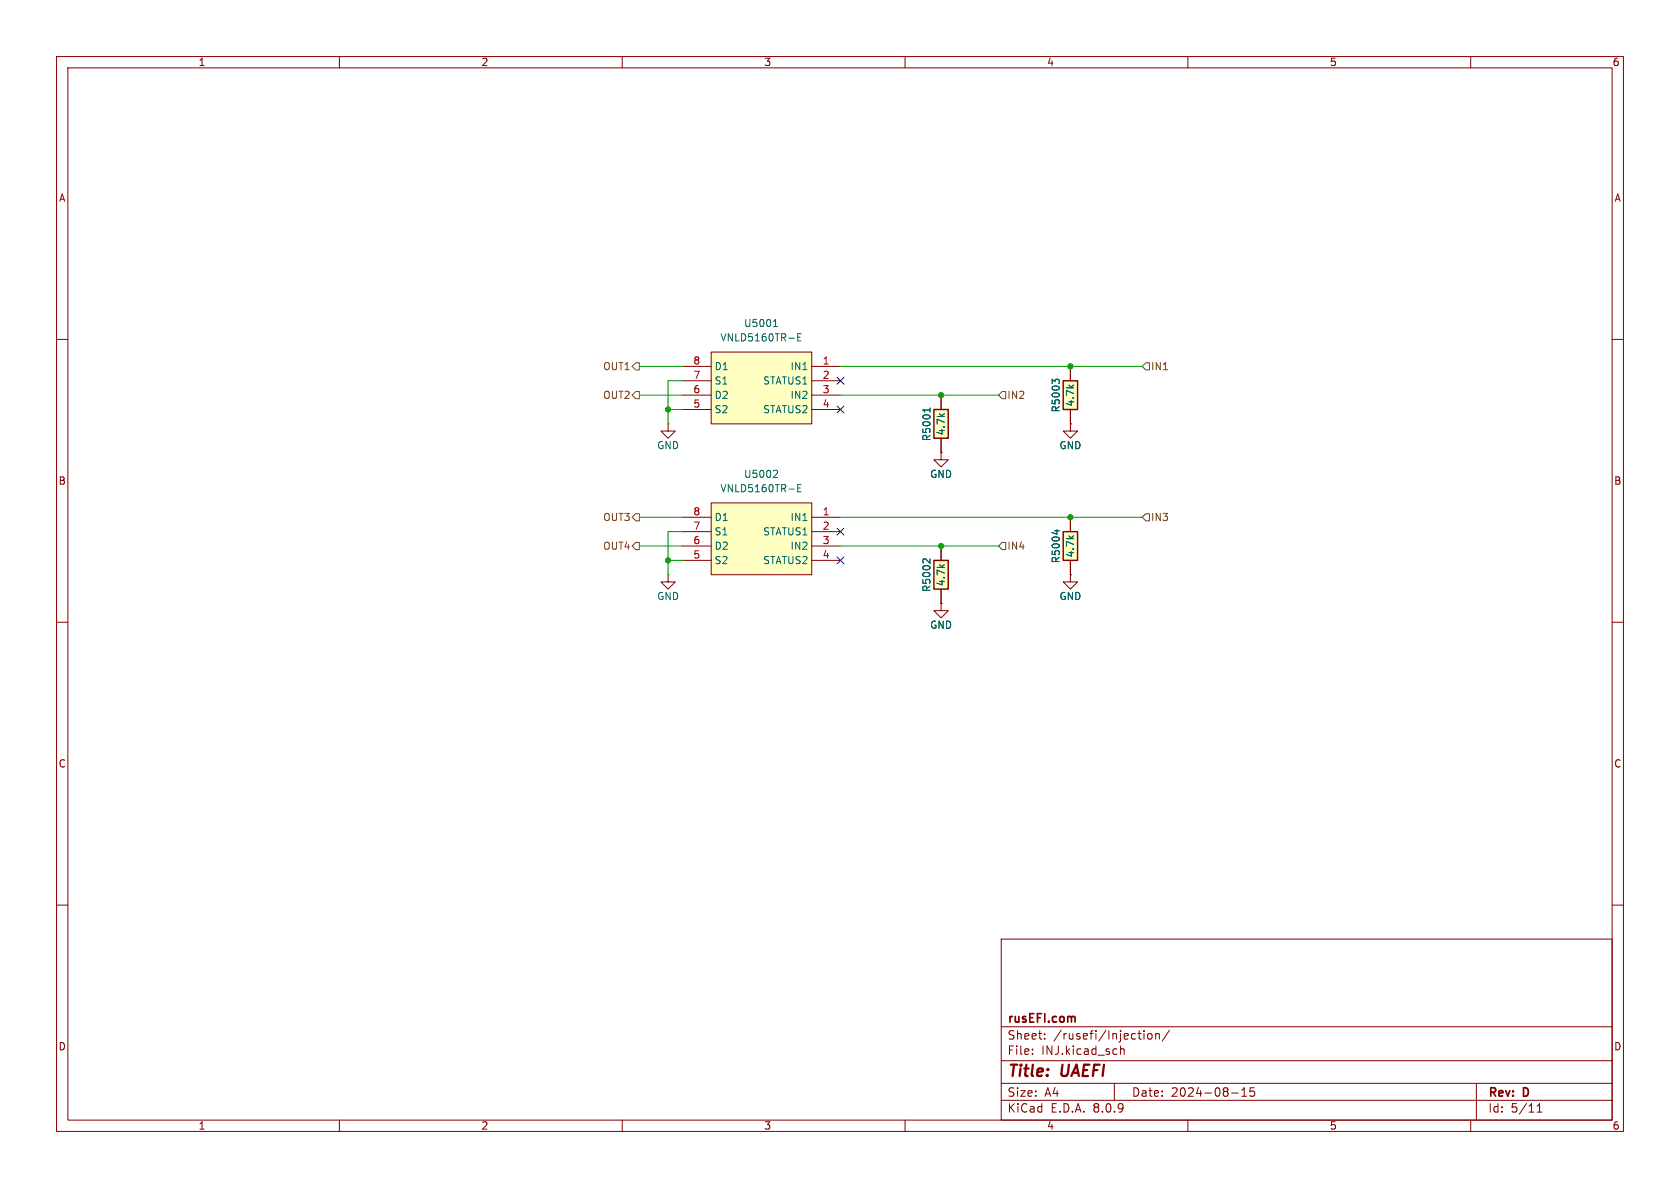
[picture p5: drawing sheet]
<svg xmlns="http://www.w3.org/2000/svg" width="297mm" height="210mm" viewBox="0 0 297 210" stroke-linecap="round" stroke-linejoin="round" font-family="sans-serif">
<g fill="none" stroke="#840000" stroke-width=".18">
<path d="M10 10h277v190h-277zM12 12h273v186h-273zM60 10v2M110 10v2M160 10v2M210 10v2M260 10v2M10 60h2M285 60h2M10 110h2M118.1 101.6v1.3h-1.3l1.3 1.2 1.3-1.2h-1.3M118.1 101.6h.1"/>
<path d="M285 110h2M10 160h2M177 166h108v32h-108zM285 160h2M60 198v2M110 198v2M160 198v2M177 194.5h108M177 191.5h108M177 187.5h108M177 181.5h108M182.5 186.3v.1"/>
<path d="M182.5 185.5v.1M184.7 183.6v.1M184.7 182.8v.1M197 191.5v3M198.1 184.9v1.5M198.1 185.5l.2-.1 .4 .1v.9M201.2 182.7h.5M201.6 183.7h.1M202.2 182.2v.1M202.2 182.7v1M203 182.8l.4-.1 .3 .3v.4l-.3 .3-.4-.1-.1-.2v-.4zM204.3 182.8l.2-.1 .4 .1 .1 .9"/>
<path d="M204.3 182.7v1M206.7 182.1l-1.2 2M210 198v2M217.7 193.2h1.2M219.5 193.8h.9M219.5 192.7l.5-.4v1.5M221.7 192.3h-.7v.7l.2-.1h.5l.1 .3-.1 .5-.2 .1-.5-.1M260 198v2M261 191.5v6.5M271.7 196.6h.9M271.7 195.5l.5-.4v1.5"/>
</g>
<path d="M189.8 179.7l.3 .2v.8" fill="none" stroke="#840000" stroke-width=".3"/>
<path d="M125.7 62.2h17.8v12.7h-17.8z" fill="#ffffc2"/>
<path d="M120.6 64.8h5.1M120.6 67.3h5.1M120.6 69.9h5.1M120.6 72.4h5.1M125.7 62.2h17.8v12.7h-17.8zM143.5 64.8h5.1M143.5 67.3h5.1M143.5 69.9h5.1M143.5 72.4h5.1" fill="none" stroke="#840000" stroke-width=".18"/>
<path d="M136.7 57.7h.8M136.9 56.8l.2-.3v1.2M141 59.6h.5M141.6 59h-.6v1.3h.6" fill="none" stroke="#006464" stroke-width=".18"/>
<path d="M125.7 88.9h17.8v12.7h-17.8z" fill="#ffffc2"/>
<path d="M120.6 91.4h5.1M120.6 94h5.1M120.6 96.5h5.1M120.6 99.1h5.1M125.7 88.9h17.8v12.7h-17.8zM143.5 91.4h5.1M143.5 94h5.1M143.5 96.5h5.1M143.5 99.1h5.1M166.4 80v1.3h1.2l-1.2 1.3-1.3-1.3h1.3M166.4 80h.1" fill="none" stroke="#840000" stroke-width=".18"/>
<path d="M136.9 83.1l.4 .1 .2 .3-.8 .9h.8M141 86.3h.5M141.6 85.7h-.6v1.2h.6" fill="none" stroke="#006464" stroke-width=".18"/>
<path d="M165.1 72.4h2.5v5.1h-2.5z" fill="#ffffc2"/>
<path d="M165.1 72.4h2.5v5.1h-2.5z" fill="none" stroke="#840000" stroke-width=".25"/>
<path d="M118.1 74.9v1.3h-1.3l1.3 1.3 1.3-1.3h-1.3M118.1 74.9h.1M166.4 69.9v2.5M166.4 77.5v2.5" fill="none" stroke="#840000" stroke-width=".18"/>
<path d="M164.4 72.1v.7M164.4 72.5h-1.3l.3 .2" fill="none" stroke="#006464" stroke-width=".18"/>
<path d="M165.1 99.1h2.5v5h-2.5z" fill="#ffffc2"/>
<path d="M165.1 99.1h2.5v5h-2.5z" fill="none" stroke="#840000" stroke-width=".25"/>
<path d="M166.4 96.5v2.6M166.4 104.1v2.6M189.2 101.6v1.3h1.3l-1.3 1.2-1.2-1.2h1.2M189.2 101.6h.1" fill="none" stroke="#840000" stroke-width=".18"/>
<path d="M164.4 98.8v.8l-.7-.8h-.3l-.3 .2" fill="none" stroke="#006464" stroke-width=".18"/>
<path d="M188 94h2.5v5.1h-2.5z" fill="#ffffc2"/>
<path d="M188 94h2.5v5.1h-2.5z" fill="none" stroke="#840000" stroke-width=".25"/>
<path d="M189.2 74.9v1.3h1.3l-1.3 1.3-1.2-1.3h1.2M189.2 74.9h.1M189.2 91.4v2.6M189.2 99.1v2.5" fill="none" stroke="#840000" stroke-width=".18"/>
<path d="M186.4 93.8h.9M186.8 93.6v.8" fill="none" stroke="#006464" stroke-width=".18"/>
<path d="M188 67.3h2.5v5.1h-2.5z" fill="#ffffc2"/>
<path d="M188 67.3h2.5v5.1h-2.5z" fill="none" stroke="#840000" stroke-width=".25"/>
<g fill="none" stroke="#840000" stroke-width=".18">
<path d="M166.4 69.9v2.5M166.4 77.5v2.5M189.2 74.9h.1M189.2 64.8v2.5M189.2 72.4v2.5M166.4 80h.1M166.4 96.5v2.6M189.2 91.4v2.6M189.2 99.1v2.5M166.4 106.7v1.3h1.2l-1.2 1.2-1.3-1.2h1.3M166.4 106.7h.1M166.4 104.1v2.6"/>
<path d="M189.2 101.6h.1"/>
</g>
<path d="M164.4 72.1v.7M164.4 72.5h-1.3l.3 .2M186.5 67.5l-.5-.5v.8M186.5 67.3l.2-.3h.3l.3 .3M164.4 98.8v.8l-.7-.8h-.3l-.3 .2M186.4 93.8h.9M186.8 93.6v.8" fill="none" stroke="#006464" stroke-width=".18"/>
<path d="M111.8 64.8l.6-.7h.6v1.3h-.6zM111.8 69.9l.6-.7h.6v1.3h-.6zM177.2 69.2h.6v1.3h-.6l-.7-.6zM202.6 64.1h.6v1.3h-.6l-.7-.6zM112.4 95.9h.6v1.3h-.6l-.6-.7zM112.4 90.8h.6v1.3h-.6l-.6-.7zM177.2 95.9h.6v1.3h-.6l-.7-.7zM202.6 90.8h.6v1.3h-.6l-.7-.7z" fill="none" stroke="#725600" stroke-width=".18"/>
<path d="M113 64.8h7.6M113 69.9h7.6M118.1 72.4h2.5M120.6 67.3h-2.5v7.6M148.6 64.8h53.3M148.6 69.9h27.9M113 91.4h7.6M113 96.5h7.6M118.1 99.1h2.5M120.6 94h-2.5v7.6M148.6 91.4h53.3M148.6 96.5h27.9" fill="none" stroke="#009600" stroke-width=".18"/>
<path d="M148 66.7l1.2 1.2M148 71.8l1.2 1.2M149.2 66.7l-1.2 1.2M149.2 71.8l-1.2 1.2M148 98.5l1.2 1.2M148 93.4l1.2 1.2M149.2 98.5l-1.2 1.2M149.2 93.4l-1.2 1.2" fill="none" stroke="#000084" stroke-width=".18"/>
<g fill="#009600" stroke="#009600" stroke-width=".18">
<circle cx="166.4" cy="69.9" r=".46"/>
<circle cx="189.2" cy="91.4" r=".46"/>
<circle cx="189.2" cy="64.8" r=".46"/>
<circle cx="166.4" cy="96.5" r=".46"/>
<circle cx="118.1" cy="99.1" r=".46"/>
<circle cx="118.1" cy="72.4" r=".46"/>
</g>
<g font-size="2.8" fill="#840000">
<text x="178" y="190.9">Title:</text>
<text x="187.7" y="190.9">UAEFI</text>
</g>
<g font-size="2.1" fill="#840000">
<text x="178" y="184">Sheet:</text>
<text x="178" y="181.2">rusEFI.com</text>
<text x="186.2" y="184">/rusefi/Injection/</text>
<text x="178" y="186.7">File:</text>
<text x="184.1" y="186.7">INJ.kicad_sch</text>
<text x="178" y="196.9">KiCad</text>
<text x="178" y="194.1">Size:</text>
<text x="184.7" y="194.1">A4</text>
<text x="185.7" y="196.9">E.D.A.</text>
<text x="193.3" y="196.9">8.0.9</text>
<text x="200" y="194.1">Date:</text>
<text x="207" y="194.1">2024-08-15</text>
<text x="263" y="194.3">Rev:</text>
<text x="263" y="196.9">Id:</text>
<text x="267.1" y="196.9">5/11</text>
<text x="269.4" y="194.3">D</text>
</g>
<g font-size="1.8" fill="#840000">
<text x="35" y="11.9">1</text>
<text x="85" y="11.9">2</text>
<text x="135" y="11.9">3</text>
<text x="185" y="11.9">4</text>
<text x="235" y="11.9">5</text>
<text x="285" y="11.9">6</text>
<text x="10.3" y="35.9">A</text>
<text x="285.3" y="35.9">A</text>
<text x="10.3" y="85.9">B</text>
<text x="285.3" y="85.9">B</text>
<text x="10.3" y="135.9">C</text>
<text x="285.3" y="135.9">C</text>
<text x="10.3" y="185.9">D</text>
<text x="285.3" y="185.9">D</text>
<text x="35" y="199.9">1</text>
<text x="85" y="199.9">2</text>
<text x="135" y="199.9">3</text>
<text x="185" y="199.9">4</text>
<text x="235" y="199.9">5</text>
<text x="285" y="199.9">6</text>
</g>
<g font-size="1.8" fill="#006464">
<text x="131.4" y="58">U5001</text>
<text x="126.2" y="65.6">D1</text>
<text x="127.3" y="60.6">VNLD5160TR-E</text>
<text x="139.7" y="65.6">IN1</text>
<text x="126.2" y="70.7">D2</text>
<text x="126.2" y="68.2">S1</text>
<text x="134.8" y="68.2">STATUS1</text>
<text x="139.7" y="70.7">IN2</text>
<text x="190.1" y="72" transform="rotate(-90 190.1 72)">4.7k</text>
<text x="126.2" y="73.3">S2</text>
<text x="134.8" y="73.3">STATUS2</text>
<text x="167.2" y="77.1" transform="rotate(-90 167.2 77.1)">4.7k</text>
<text x="187.6" y="73" transform="rotate(-90 187.6 73)">R5003</text>
<text x="116.1" y="79.6">GND</text>
<text x="164.7" y="78.1" transform="rotate(-90 164.7 78.1)">R5001</text>
<text x="187.2" y="79.6">GND</text>
<text x="127.3" y="87.2">VNLD5160TR-E</text>
<text x="131.4" y="84.7">U5002</text>
<text x="164.3" y="84.7">GND</text>
<text x="126.2" y="94.8">S1</text>
<text x="126.2" y="92.3">D1</text>
<text x="134.8" y="94.8">STATUS1</text>
<text x="139.7" y="92.3">IN1</text>
<text x="126.2" y="99.9">S2</text>
<text x="126.2" y="97.4">D2</text>
<text x="134.8" y="99.9">STATUS2</text>
<text x="139.7" y="97.4">IN2</text>
<text x="187.6" y="99.7" transform="rotate(-90 187.6 99.7)">R5004</text>
<text x="190.1" y="98.6" transform="rotate(-90 190.1 98.6)">4.7k</text>
<text x="116.1" y="106.3">GND</text>
<text x="164.7" y="104.8" transform="rotate(-90 164.7 104.8)">R5002</text>
<text x="167.2" y="103.7" transform="rotate(-90 167.2 103.7)">4.7k</text>
<text x="187.2" y="106.3">GND</text>
<text x="164.3" y="111.4">GND</text>
</g>
<g font-size="1.8" fill="#725600">
<text x="106.5" y="65.6">OUT1</text>
<text x="203.4" y="65.6">IN1</text>
<text x="106.5" y="70.7">OUT2</text>
<text x="178" y="70.7">IN2</text>
<text x="106.5" y="92.3">OUT3</text>
<text x="203.4" y="92.3">IN3</text>
<text x="106.5" y="97.4">OUT4</text>
<text x="178" y="97.4">IN4</text>
</g>
<g font-size="1.8" fill="#a90000">
<text x="122.5" y="64.5">8</text>
<text x="145.3" y="64.5">1</text>
<text x="122.5" y="69.6">6</text>
<text x="122.5" y="67.1">7</text>
<text x="145.3" y="67.1">2</text>
<text x="145.3" y="69.6">3</text>
<text x="122.5" y="72.1">5</text>
<text x="145.3" y="72.1">4</text>
<text x="122.5" y="93.7">7</text>
<text x="122.5" y="91.2">8</text>
<text x="145.3" y="91.2">1</text>
<text x="145.3" y="93.7">2</text>
<text x="122.5" y="98.8">5</text>
<text x="122.5" y="96.3">6</text>
<text x="145.3" y="96.3">3</text>
<text x="145.3" y="98.8">4</text>
</g>
</svg>
